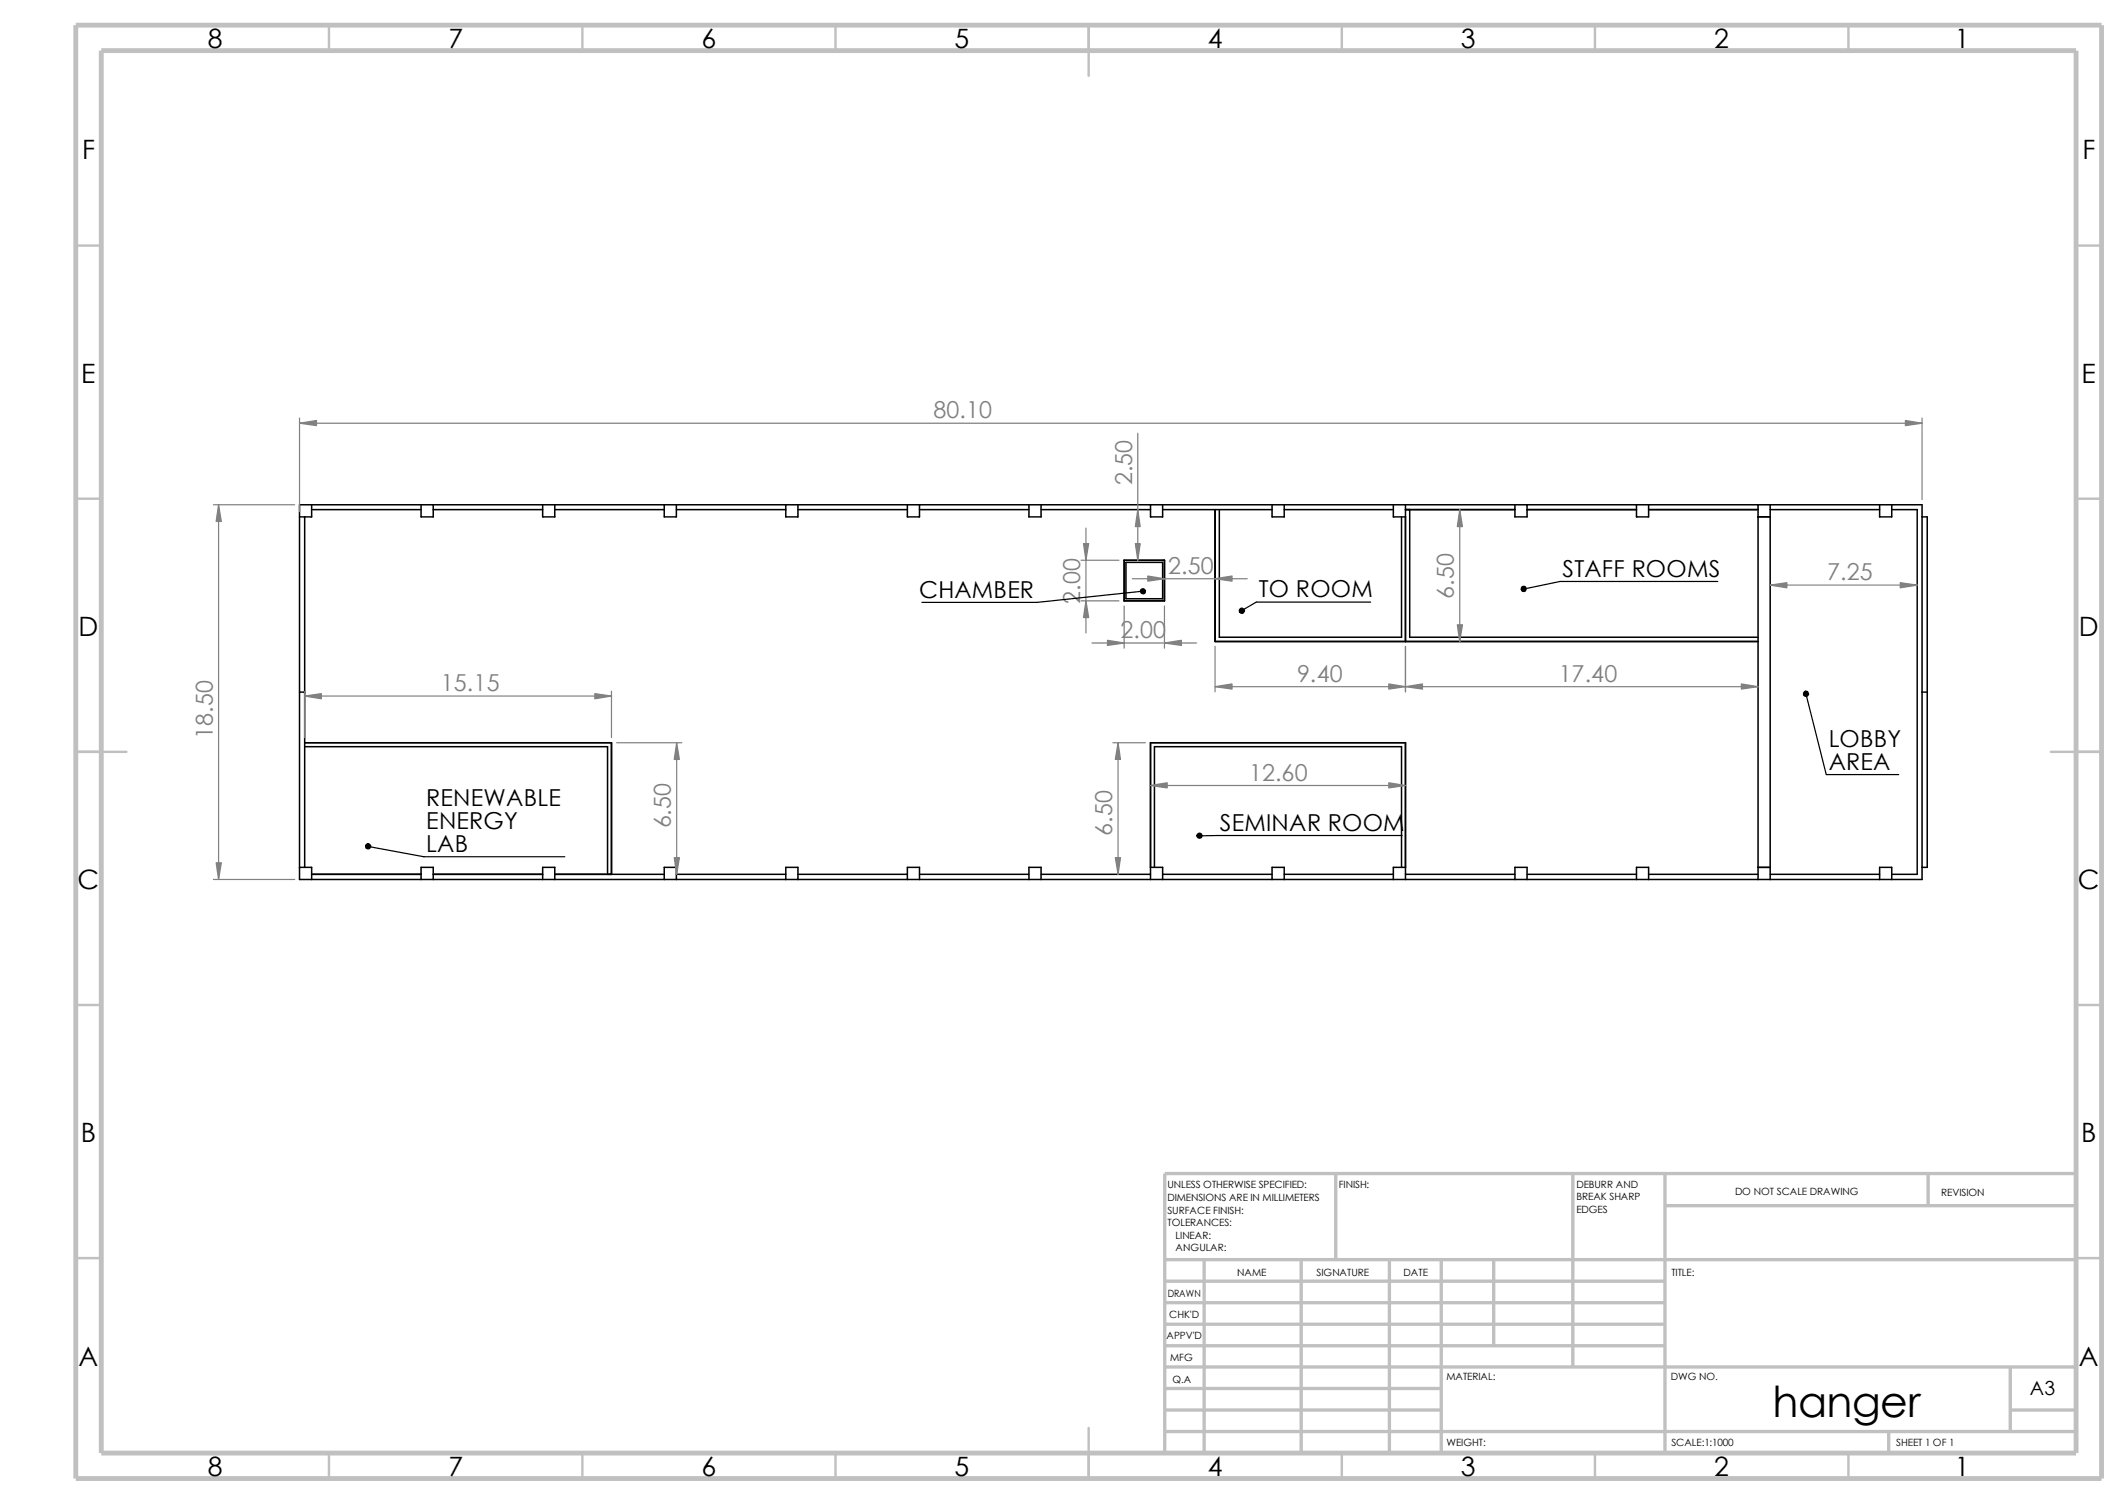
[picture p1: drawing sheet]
<svg xmlns="http://www.w3.org/2000/svg" width="297mm" height="210mm" viewBox="0 0 297 210" stroke-linecap="round" stroke-linejoin="round" font-family="sans-serif">
<g fill="none" stroke="#c0c0c0" stroke-width=".34">
<path d="M45.9 3.5v3.6M81.3 3.5v3.6M116.7 3.5v3.6M152 3.5v7.1M187.4 3.5v3.6M222.7 3.5v3.6M258.1 3.5v3.6M10.6 34.3h3.5M289.9 34.3h3.6M10.6 69.6h3.5M289.9 69.6h3.6M10.6 105h7.1"/>
<path d="M286.4 105h7.1M10.6 140.3h3.5M289.9 140.3h3.6M10.6 175.7h3.5M289.9 175.7h3.6M152 199.4v7.1M45.9 202.9v3.6M81.3 202.9v3.6M116.7 202.9v3.6M187.4 202.9v3.6M222.7 202.9v3.6M258.1 202.9v3.6"/>
</g>
<g fill="none" stroke="#c0c0c0" stroke-width=".47">
<path d="M162.6 175.9h127.3M162.6 178.9h69.9M168.1 175.9v27M181.7 175.9v27M186.5 163.9v12M194 175.9v27M201.3 175.9v27M208.6 175.9v12M219.6 163.9v27M232.5 163.9v39M232.5 168.4h57.4M269.2 163.9v4.5"/>
<path d="M289.9 163.9h-127.3v39M162.6 199.9h127.3M162.6 187.9h69.9M162.6 184.9h69.9M162.6 181.9h69.9M162.6 196.9h38.7M162.6 193.9h38.7M162.6 190.9h127.3M263.7 199.9v3M280.7 196.9h9.2M280.7 190.9v9"/>
</g>
<path d="M10.6 3.5h282.9v203h-282.9zM14.1 7.1h275.8v195.8h-275.8z" fill="none" stroke="#c0c0c0" stroke-width=".68" stroke-linecap="butt"/>
<g fill="none" stroke="#000" stroke-width=".21">
<path d="M41.8 70.5h226.6v52.3h-226.6zM42.5 72.2v48.9M43.5 70.5v1.7h-1.7M43.5 71.2h15.3M58.8 70.5v1.7h1.7v-1.7M60.5 71.2h15.3M75.8 70.5v1.7h1.7v-1.7M77.5 71.2h15.3M92.8 70.5v1.7h1.6v-1.7M94.4 71.2h15.3M109.7 70.5v1.7h1.7v-1.7M111.4 71.2h15.3"/>
<path d="M126.7 70.5v1.7h1.7v-1.7M128.4 71.2h15.3M143.7 70.5v1.7h1.7v-1.7M145.4 71.2h15.3M157 78.2h5.6v5.7h-5.6zM157.2 78.5h5.1v5.1h-5.1zM160.7 70.5v1.7h1.6v-1.7M162.3 71.2h15.3M169.7 71.2v18.4h75.8M170.3 71.2v17.8h25.4v-16.8M177.6 70.5v1.7h1.7v-1.7M179.3 71.2h15.3"/>
<path d="M194.6 70.5v1.7h1.7M196.3 70.5v19.1M196.3 71.2h15.2M196.8 71.2v17.8h48.7M211.5 70.5v1.7h1.7v-1.7M213.2 71.2h15.3M228.5 70.5v1.7h1.7v-1.7M230.2 71.2h15.3M245.5 72.2h1.7M245.5 70.5v52.3M247.2 70.5v52.3M247.2 71.2h15.3"/>
<path d="M262.5 70.5v1.7h1.7v-1.7M264.2 71.2h3.5v50.9h-3.5M268.4 72.2h.7v48.9h-.7M41.8 96.6h.7M268.4 96.6h.7M42.5 103.7h42.9v18.4M42.5 104.3h42.3v17.8M41.8 121.1h1.7v1.7M43.5 122.1h15.3M58.8 122.8v-1.7h1.7v1.7M60.5 122.1h15.3M75.8 122.8v-1.7h1.7v1.7"/>
<path d="M77.5 122.1h15.3M92.8 122.8v-1.7h1.6v1.7M94.4 122.1h15.3M109.7 122.8v-1.7h1.7v1.7M111.4 122.1h15.3M126.7 122.8v-1.7h1.7v1.7M128.4 122.1h15.3M143.7 122.8v-1.7h1.7v1.7M145.4 122.1h15.3M160.7 121.1h1.6v1.7M160.7 122.8v-19.1h35.6v19.1M161.2 121.1v-16.8h34.5v16.8"/>
<path d="M162.3 122.1h15.3M177.6 122.8v-1.7h1.7v1.7M179.3 122.1h15.3M196.3 121.1h-1.7v1.7M196.3 122.1h15.2M211.5 122.8v-1.7h1.7v1.7M213.2 122.1h15.3M228.5 122.8v-1.7h1.7v1.7M230.2 122.1h15.3M245.5 121.1h1.7M247.2 122.1h15.3M262.5 122.8v-1.7h1.7v1.7"/>
</g>
<g fill="none" stroke="#808080" stroke-width=".17">
<path d="M41.8 58.4v13.1M41.8 59.1h226.6M268.4 58.4v11.4M29.8 70.5h11.3M30.5 70.5v52.3M151 78.2h5.3M151.6 73.7v14.7M158.9 60.5v17.7M203.8 71.2v18.4M42.5 96.5v6.5M42.5 97.2h42.9M85.4 96.5v6.5"/>
<path d="M151 83.9h5.3M152.5 89.8h14.6M157 84.6v5.9M158.1 80.8h16.1M162.6 84.6v5.9M169.7 95.9h75.8M169.7 90.3v6.3M196.3 90.3v6.3M247.2 81.7h20.5M86.1 103.7h9.1M94.5 103.7v18.4M155.4 103.7h4.5"/>
<path d="M156.1 103.7v18.4M160.7 109.7h35.6M29.8 122.8h11.3"/>
</g>
<g fill="#808080" stroke="#808080" stroke-width=".17">
<path d="M30.2 120.5h.7l-.4 2.3z"/>
<path d="M30.5 70.5l.4 2.3h-.7z"/>
<path d="M243.2 95.5l2.3 .4-2.3 .3z"/>
<path d="M196.3 95.9l2.3-.4v.7z"/>
<path d="M193.9 95.5l2.4 .4-2.4 .3z"/>
<path d="M169.7 95.9l2.3-.4v.7z"/>
<path d="M83.1 96.9l2.3 .3-2.3 .4z"/>
<path d="M42.5 97.2l2.4-.3v.7z"/>
<path d="M158.9 71.2l.3 2.3h-.7z"/>
<path d="M158.5 75.9h.7l-.3 2.3z"/>
<path d="M151.6 83.9l.4 2.3h-.7z"/>
<path d="M151.3 75.9h.7l-.4 2.3z"/>
<path d="M266.1 58.7l2.3 .4-2.3 .3z"/>
<path d="M41.8 59.1l2.4-.4v.7z"/>
<path d="M154.6 89.4l2.4 .4-2.4 .3z"/>
<path d="M162.6 89.8l2.4-.4v.7z"/>
<path d="M193.9 109.3l2.4 .4-2.4 .3z"/>
<path d="M160.7 109.7l2.3-.4v.7z"/>
<path d="M265.3 81.4l2.4 .3-2.4 .4z"/>
<path d="M247.2 81.7l2.3-.3v.7z"/>
<path d="M156.1 103.7l.4 2.3h-.8z"/>
<path d="M155.7 119.8h.8l-.4 2.3z"/>
<path d="M203.8 71.2l.4 2.3h-.7z"/>
<path d="M203.5 87.2h.7l-.4 2.4z"/>
<path d="M94.1 119.8h.8l-.4 2.3z"/>
<path d="M94.5 103.7l.4 2.3h-.8z"/>
<path d="M160.3 80.4l2.3 .4-2.3 .4z"/>
<path d="M169.7 80.8l2.3-.4v.8z"/>
</g>
<path d="M159.6 82.5l-14.8 1.6h-16.1M191.4 84.1h-16l-2 1.2M239.9 81.2h-22.1l-5 1.1M252.2 96.9l2.8 11.3h10.1M51.4 118.2l7.8 1.4h19.7M195.8 116.7h-28.3" fill="none" stroke="#000" stroke-width=".17"/>
<g fill="#000" stroke="#000" stroke-width=".17">
<path d="M159.3 82.3a.35 .35 0 0 1 .4-.1 .35 .35 0 0 1 .2 .3l-.3 .1 .3-.1a.35 .35 0 0 1-.4 .4 .35 .35 0 0 1-.2-.6z" fill-rule="evenodd"/>
<path d="M173.1 85a.37 .37 0 0 1 .6 0 .37 .37 0 0 1-.1 .6 .37 .37 0 0 1-.5-.1l.3-.2-.3 .2v-.3z" fill-rule="evenodd"/>
<path d="M212.6 81.9a.35 .35 0 0 1 .5 .1 .35 .35 0 0 1-.2 .5 .35 .35 0 0 1-.5-.2h.4h-.4z" fill-rule="evenodd"/>
<path d="M251.9 96.7l.2-.2 .1 .4-.1-.4a.37 .37 0 0 1 .5 .4 .37 .37 0 0 1-.5 .3 .37 .37 0 0 1-.2-.5z" fill-rule="evenodd"/>
<path d="M51.2 117.9a.35 .35 0 0 1 .5 .1 .35 .35 0 0 1-.3 .5 .35 .35 0 0 1-.3-.4l.3 .1-.3-.1z" fill-rule="evenodd"/>
<path d="M167.2 116.5a.36 .36 0 0 1 .6 0 .36 .36 0 0 1-.2 .5 .36 .36 0 0 1-.5-.3h.4h-.4z" fill-rule="evenodd"/>
</g>
<text font-size="6" x="247.5" y="197.9">hanger</text>
<g font-size="3.7">
<text x="29" y="6.7">8</text>
<text x="62.6" y="6.7">7</text>
<text x="98" y="6.7">6</text>
<text x="133.3" y="6.7">5</text>
<text x="168.7" y="6.7">4</text>
<text x="204" y="6.7">3</text>
<text x="239.4" y="6.7">2</text>
<text x="273" y="6.7">1</text>
<text x="11.5" y="22.1">F</text>
<text x="290.8" y="22.1">F</text>
<text x="11.3" y="53.4">E</text>
<text x="290.7" y="53.4">E</text>
<text x="11" y="88.8">D</text>
<text x="290.3" y="88.8">D</text>
<text x="10.8" y="124.1">C</text>
<text x="290.2" y="124.1">C</text>
<text x="11.3" y="159.5">B</text>
<text x="290.6" y="159.5">B</text>
<text x="11" y="190.8">A</text>
<text x="290.3" y="190.8">A</text>
<text x="29" y="206.2">8</text>
<text x="62.6" y="206.2">7</text>
<text x="98" y="206.2">6</text>
<text x="133.3" y="206.2">5</text>
<text x="168.7" y="206.2">4</text>
<text x="204" y="206.2">3</text>
<text x="239.4" y="206.2">2</text>
<text x="273" y="206.2">1</text>
</g>
<g font-size="3.3" fill="#808080">
<text x="130.4" y="58.4">80.10</text>
<text x="158.1" y="67.8" transform="rotate(-90 158.1 67.8)">2.50</text>
<text x="163.1" y="80.1">2.50</text>
<text x="203" y="83.6" transform="rotate(-90 203 83.6)">6.50</text>
<text x="255.2" y="81">7.25</text>
<text x="150.8" y="84.3" transform="rotate(-90 150.8 84.3)">2.00</text>
<text x="156.5" y="89.1">2.00</text>
<text x="181.1" y="95.2">9.40</text>
<text x="217.6" y="95.2">17.40</text>
<text x="61.6" y="96.5">15.15</text>
<text x="29.7" y="103.2" transform="rotate(-90 29.7 103.2)">18.50</text>
<text x="174.4" y="109">12.60</text>
<text x="93.7" y="115.7" transform="rotate(-90 93.7 115.7)">6.50</text>
<text x="155.3" y="116.7" transform="rotate(-90 155.3 116.7)">6.50</text>
</g>
<g font-size="3.3">
<text x="128.4" y="83.4">CHAMBER</text>
<text x="175.8" y="83.4">TO ROOM</text>
<text x="218.2" y="80.5">STAFF ROOMS</text>
<text x="255.4" y="104.3">LOBBY</text>
<text x="255.4" y="107.5">AREA</text>
<text x="59.5" y="112.6">RENEWABLE</text>
<text x="59.5" y="115.7">ENERGY</text>
<text x="59.5" y="119">LAB</text>
<text x="170.3" y="116">SEMINAR ROOM</text>
</g>
<text font-size="2.7" x="283.5" y="194.8">A3</text>
<g font-size="1.4">
<text x="163" y="165.9">UNLESS OTHERWISE SPECIFIED:</text>
<text x="163" y="167.7">DIMENSIONS ARE IN MILLIMETERS</text>
<text x="186.9" y="165.9">FINISH:</text>
<text x="220.1" y="165.9">DEBURR AND</text>
<text x="220.1" y="167.6">BREAK SHARP</text>
<text x="242.3" y="166.9">DO NOT SCALE DRAWING</text>
<text x="271.1" y="167">REVISION</text>
<text x="163" y="171.2">TOLERANCES:</text>
<text x="163" y="169.5">SURFACE FINISH:</text>
<text x="164.2" y="173">LINEAR:</text>
<text x="220.1" y="169.4">EDGES</text>
<text x="164.2" y="174.8">ANGULAR:</text>
<text x="172.8" y="178.2">NAME</text>
<text x="183.9" y="178.2">SIGNATURE</text>
<text x="196" y="178.2">DATE</text>
<text x="233.4" y="178.2">TITLE:</text>
<text x="163.1" y="181.1">DRAWN</text>
<text x="163.3" y="184.1">CHK'D</text>
<text x="162.9" y="187">APPV'D</text>
<text x="163.4" y="190.1">MFG</text>
<text x="163.7" y="193.1">Q.A</text>
<text x="202" y="192.7">MATERIAL:</text>
<text x="233.3" y="192.7">DWG NO.</text>
<text x="202" y="201.9">WEIGHT:</text>
<text x="233.4" y="202">SCALE:1:1000</text>
<text x="264.8" y="202">SHEET 1 OF 1</text>
</g>
</svg>
